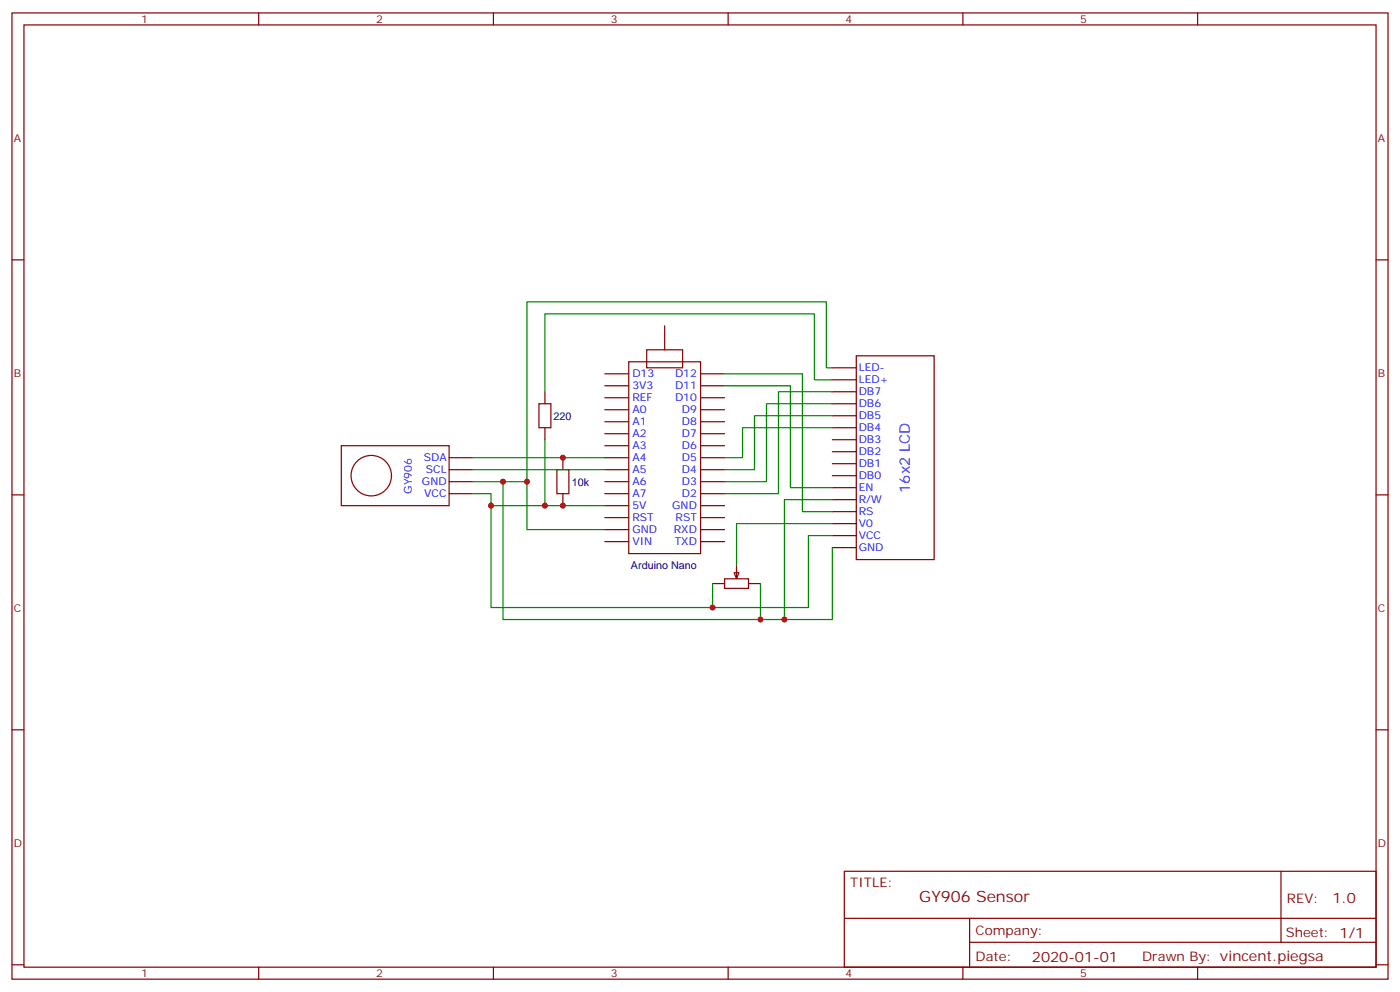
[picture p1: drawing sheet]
<svg xmlns="http://www.w3.org/2000/svg" width="412mm" height="292mm" viewBox="0 0 412 292" stroke-linecap="round" stroke-linejoin="round" font-family="sans-serif">
<path d="M252.2 104.7h23v60h-23z" fill="none" stroke="#600" stroke-width=".35"/>
<g fill="none" stroke="#870000" stroke-width=".35">
<path d="M3.5 3.8h405.4v284.3h-405.4zM7.1 7.3h398.2v277.3h-398.2zM76.2 3.8v3.5M145.3 3.8v3.5M214.5 3.8v3.5M283.6 3.8v3.5M352.8 3.8v3.5M3.5 76.5h3.6M405.3 76.5h3.6M195.8 95.9v7M158.7 118.8h3.6v7.1h-3.6zM160.5 115.3v3.5"/>
<path d="M178.2 113.5h7M178.2 117.1h7M178.2 110h7M185.2 106.5h21.2v56.4h-21.2zM190.5 102.9h10.6v5.3h-10.6zM206.4 113.5h7M206.4 117.1h7M206.4 110h7M245.2 108.2h7M245.2 111.8h7M245.2 115.3h7M245.2 118.8h7"/>
<path d="M100.5 131.2h31.8v17.6h-31.8zM132.3 134.7h7M132.3 138.2h7M160.5 125.9v3.5M164 138.2h3.6v7.1h-3.6zM165.8 134.7v3.5M178.2 120.6h7M178.2 124.1h7M178.2 127.6h7M178.2 131.2h7M178.2 134.7h7M178.2 138.2h7"/>
<path d="M206.4 120.6h7M206.4 124.1h7M206.4 127.6h7M206.4 131.2h7M206.4 134.7h7M206.4 138.2h7M245.2 122.3h7M245.2 125.9h7M245.2 129.4h7M245.2 132.9h7M245.2 136.5h7M245.2 140h7"/>
<path d="M3.5 145.6h3.6M132.3 141.7h7M132.3 145.3h7M165.8 145.3v3.5M178.2 141.7h7M178.2 145.3h7M178.2 148.8h7M178.2 152.3h7M178.2 155.9h7M178.2 159.4h7M206.4 141.7h7M206.4 145.3h7"/>
<path d="M206.4 148.8h7M206.4 152.3h7M206.4 155.9h7M206.4 159.4h7M245.2 143.5h7M245.2 147h7M245.2 150.6h7M245.2 154.1h7M245.2 157.6h7M405.3 145.6h3.6M209.9 171.7h3.5M213.4 170.3h7.1v2.8h-7.1z"/>
<path d="M216.3 168.6h1.4l-.7 1.7zM217 166.4v3.6M220.5 171.7h3.5M245.2 161.1h7M3.5 214.8h3.6M405.3 214.8h3.6M248.7 256.4h156.6v28.2h-156.6zM377.3 256.4v20.9M248.7 270.2h156.5M285.6 277.3h119.6M285.6 270.2v14.2M3.5 283.9h3.6"/>
<path d="M76.2 284.6v3.5M145.3 284.6v3.5M214.5 284.6v3.5M283.6 284.6v3.5M352.8 284.6v3.5M405.3 283.9h3.6"/>
<circle cx="109.4" cy="140" r="6"/>
</g>
<g fill="none" stroke="#008700" stroke-width=".35">
<path d="M213.4 113.5h19.4v30h12.4M213.4 110h23v40.6h8.8M245.2 115.3h-15.9v30h-15.9M245.2 118.8h-19.4v22.9h-12.4M245.2 111.8h-5.3v-19.4h-79.4v22.9M245.2 108.2h-1.8v-19.4h-88.2v52.9M139.3 138.2h38.9M139.3 134.7h38.9M160.5 129.4v19.4M245.2 122.3h-23v15.9h-8.8M245.2 125.9h-26.5v8.8h-5.3M139.3 145.3h5.3v3.5h33.6"/>
<path d="M139.3 141.7h15.9v14.2h23M144.6 148.8v30h93.5v-21.2h7.1M148.2 141.7v40.6h97v-21.2M245.2 154.1h-28.2v12.3M245.2 147h-14.1v35.3M209.9 171.7v7.1M224 171.7v10.6"/>
</g>
<g fill="#c00">
<circle cx="155.2" cy="141.7" r=".88"/>
<circle cx="160.5" cy="148.8" r=".88"/>
<circle cx="209.9" cy="178.8" r=".88"/>
<circle cx="231.1" cy="182.3" r=".88"/>
<circle cx="148.2" cy="141.7" r=".88"/>
<circle cx="165.8" cy="148.8" r=".88"/>
<circle cx="165.8" cy="134.7" r=".88"/>
<circle cx="144.6" cy="148.8" r=".88"/>
<circle cx="224" cy="182.3" r=".88"/>
</g>
<text font-size="4.6" fill="#800" x="270.8" y="265.4">GY906 Sensor</text>
<text font-size="4.2" fill="#00f" x="268" y="145" transform="rotate(-90 268 145)">16x2 LCD</text>
<g font-size="4.2" fill="#800">
<text x="392.5" y="265.7">1.0</text>
<text x="304" y="283">2020-01-01</text>
</g>
<g font-size="3.9" fill="#800">
<text x="250.5" y="261">TITLE:</text>
<text x="379.1" y="265.7">REV:</text>
<text x="287.4" y="275.2">Company:</text>
<text x="378.7" y="275.8">Sheet: 1/1</text>
<text x="287.4" y="282.9">Date:</text>
<text x="336.4" y="282.9">Drawn By: vincent.piegsa</text>
</g>
<g font-size="3.2" fill="#800">
<text x="41.6" y="6.8">1</text>
<text x="110.8" y="6.8">2</text>
<text x="179.9" y="6.8">3</text>
<text x="249.1" y="6.8">4</text>
<text x="318.2" y="6.8">5</text>
<text x="4.1" y="41.9">A</text>
<text x="405.9" y="41.9">A</text>
<text x="4.1" y="111.1">B</text>
<text x="405.9" y="111.1">B</text>
<text x="4.1" y="180.2">C</text>
<text x="405.9" y="180.2">C</text>
<text x="4.1" y="249.3">D</text>
<text x="405.9" y="249.3">D</text>
<text x="41.6" y="287.6">1</text>
<text x="110.8" y="287.6">2</text>
<text x="179.9" y="287.6">3</text>
<text x="249.1" y="287.6">4</text>
<text x="318.2" y="287.6">5</text>
</g>
<g font-size="3.2" fill="#00f">
<text x="186.3" y="111.1">D13</text>
<text x="198.8" y="111.1">D12</text>
<text x="252.9" y="109.3">LED-</text>
<text x="252.9" y="112.8">LED+</text>
<text x="186.3" y="118.1">REF</text>
<text x="186.3" y="114.6">3V3</text>
<text x="198.8" y="114.6">D11</text>
<text x="198.8" y="118.1">D10</text>
<text x="252.9" y="116.3">DB7</text>
<text x="252.9" y="119.9">DB6</text>
<text x="186.3" y="125.2">A1</text>
<text x="186.3" y="121.6">A0</text>
<text x="200.9" y="121.6">D9</text>
<text x="200.9" y="125.2">D8</text>
<text x="252.9" y="123.4">DB5</text>
<text x="186.3" y="128.7">A2</text>
<text x="200.9" y="128.7">D7</text>
<text x="252.9" y="126.9">DB4</text>
<text x="252.9" y="130.5">DB3</text>
<text x="124.8" y="135.7">SDA</text>
<text x="186.3" y="135.7">A4</text>
<text x="186.3" y="132.2">A3</text>
<text x="200.9" y="132.2">D6</text>
<text x="200.9" y="135.7">D5</text>
<text x="252.9" y="134">DB2</text>
<text x="252.9" y="137.5">DB1</text>
<text x="124.3" y="142.8">GND</text>
<text x="125.4" y="139.3">SCL</text>
<text x="186.3" y="139.3">A5</text>
<text x="186.3" y="142.8">A6</text>
<text x="200.9" y="139.3">D4</text>
<text x="200.9" y="142.8">D3</text>
<text x="252.9" y="141">DB0</text>
<text x="121.3" y="145.2" transform="rotate(-90 121.3 145.2)">GY906</text>
<text x="125" y="146.3">VCC</text>
<text x="186.3" y="149.9">5V</text>
<text x="186.3" y="146.3">A7</text>
<text x="198" y="149.9">GND</text>
<text x="200.9" y="146.3">D2</text>
<text x="252.9" y="144.6">EN</text>
<text x="252.9" y="148.1">R/W</text>
<text x="186.3" y="153.4">RST</text>
<text x="199" y="153.4">RST</text>
<text x="252.9" y="151.6">RS</text>
<text x="252.9" y="155.2">V0</text>
<text x="186.3" y="160.4">VIN</text>
<text x="186.3" y="156.9">GND</text>
<text x="198.5" y="156.9">RXD</text>
<text x="198.7" y="160.4">TXD</text>
<text x="252.9" y="158.7">VCC</text>
<text x="252.9" y="162.2">GND</text>
</g>
<g font-size="3.2" fill="#000080">
<text x="163.1" y="123.5">220</text>
<text x="168.4" y="142.9">10k</text>
<text x="185.9" y="167.6">Arduino Nano</text>
</g>
</svg>
